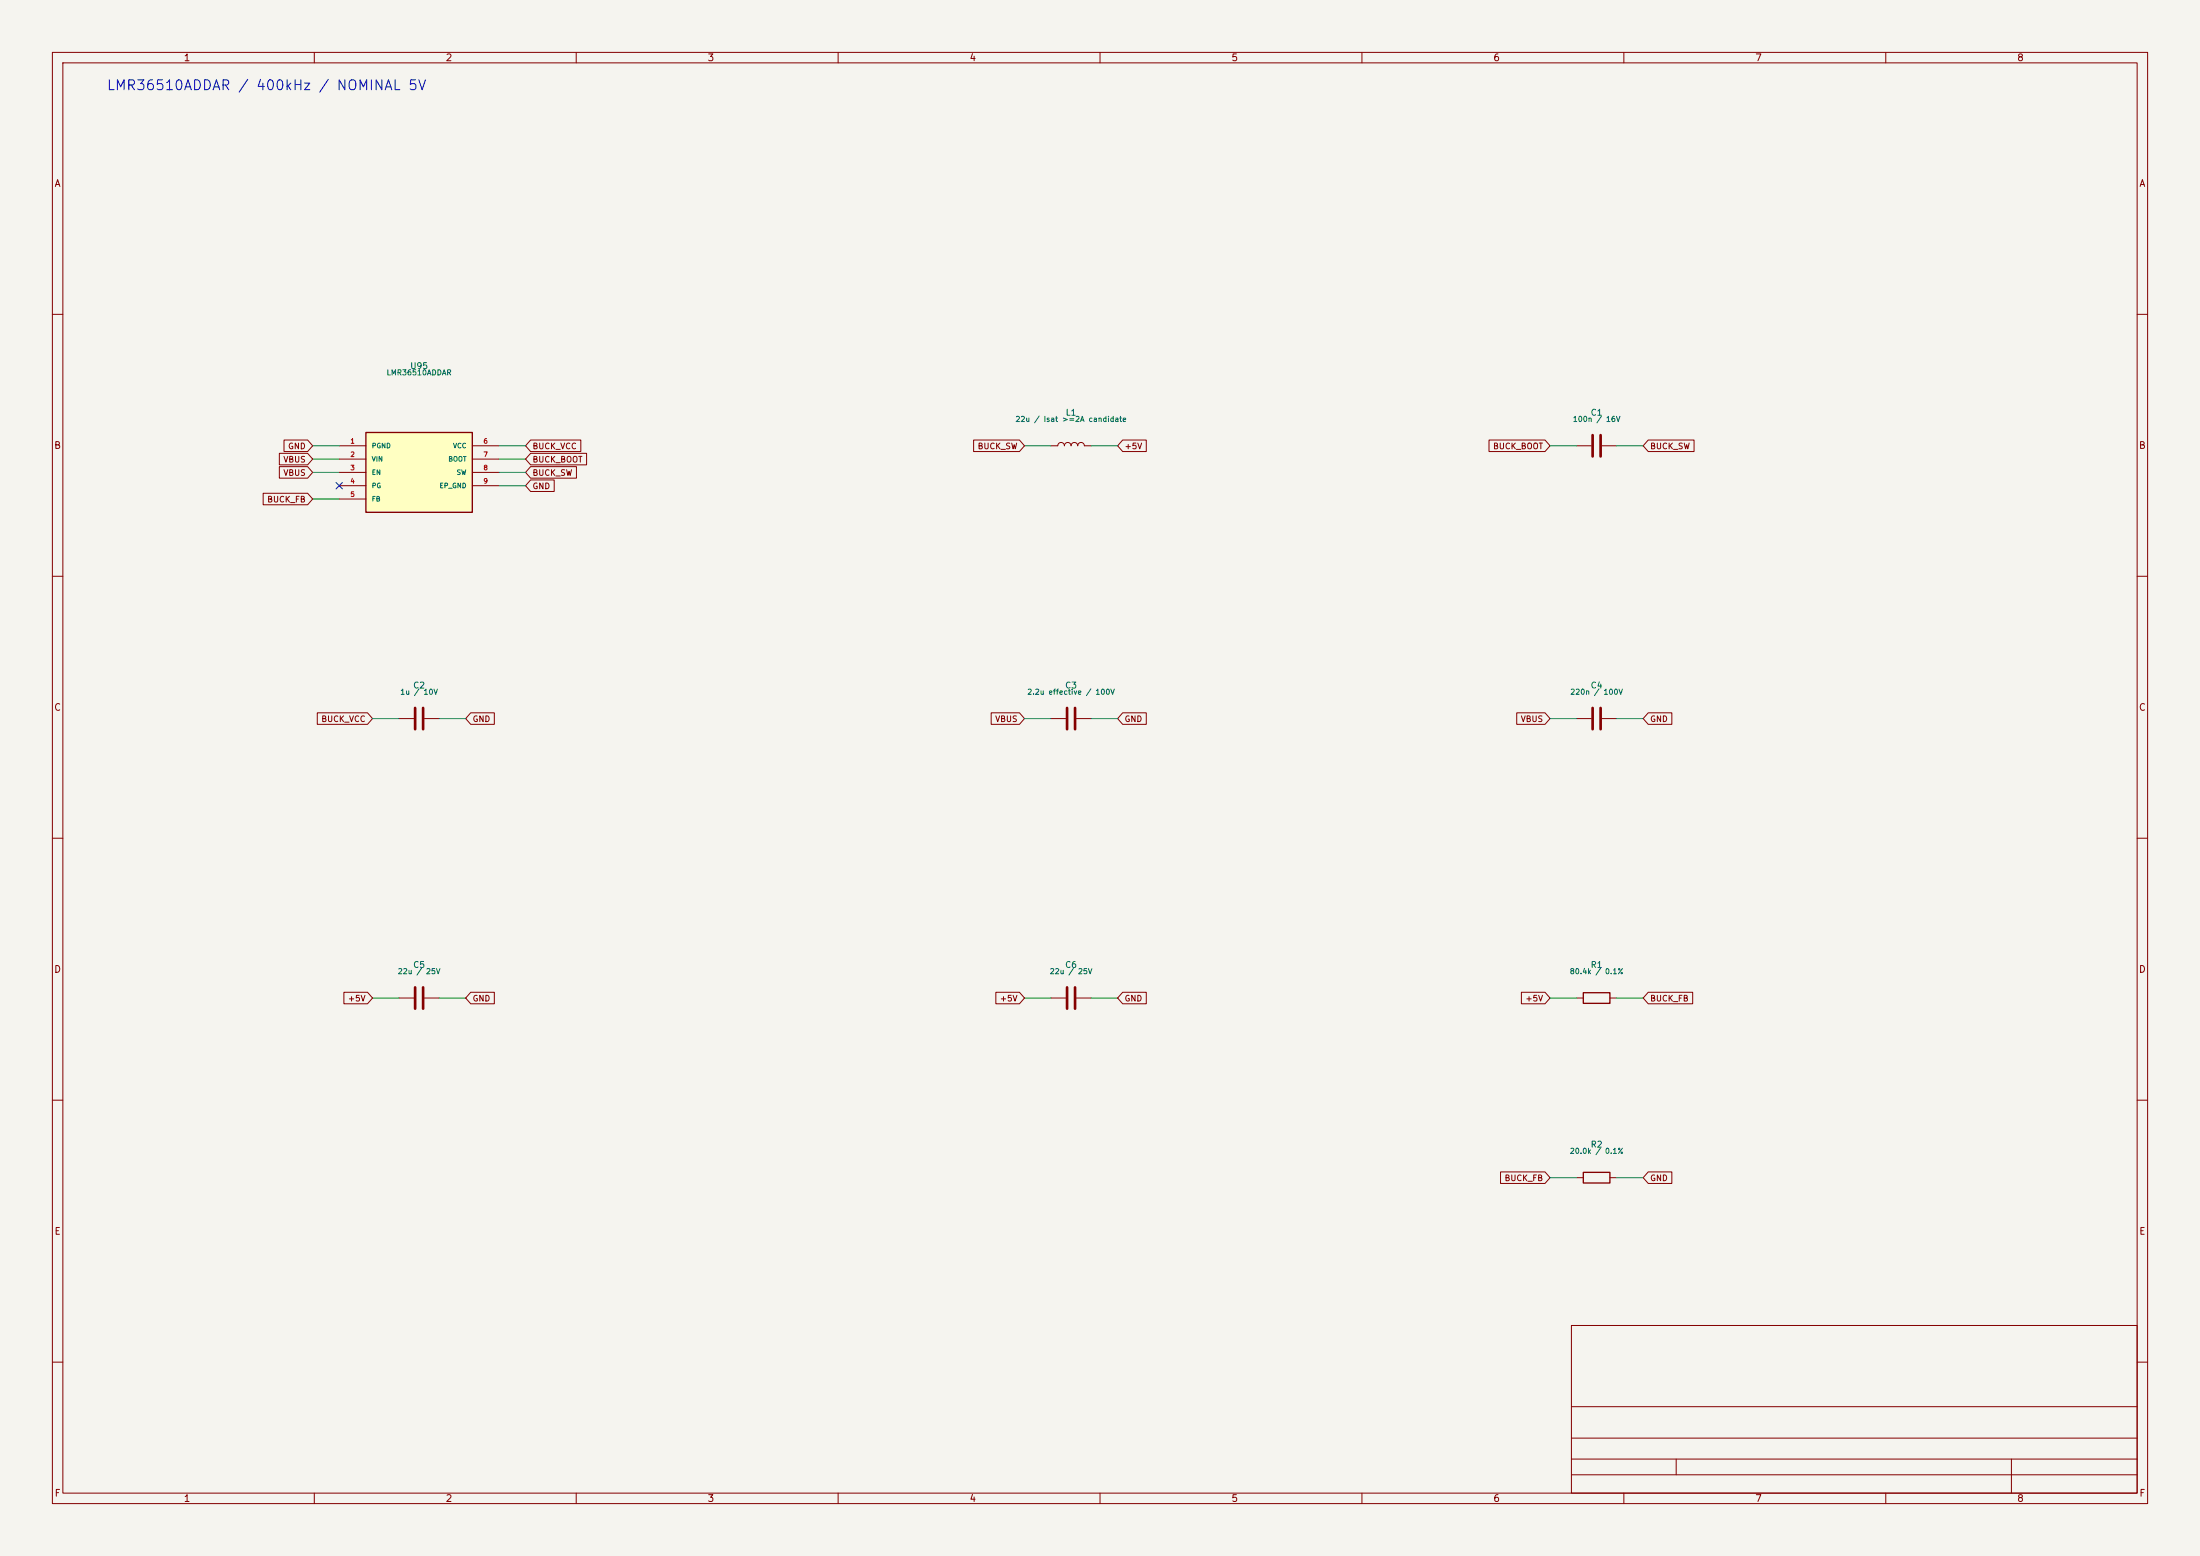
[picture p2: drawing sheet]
(kicad_sch
 (version 20260306)
 (generator "eeschema")
 (generator_version "10.0")
 (paper "A3")
 (title_block)
 (lib_symbols
  (symbol "Esc4in1:C"
   (pin_numbers (hide yes))
   (pin_names
    (offset 0.254)) (exclude_from_sim no) (in_bom yes) (on_board yes)
   (in_pos_files yes)
   (duplicate_pin_numbers_are_jumpers no)
   (property "Reference" "C" (at 0.635 2.54 0) (show_name no) (do_not_autoplace no) (effects (font (size 1.27 1.27)) (justify left)))
   (property "Value" "C" (at 0.635 -2.54 0) (show_name no) (do_not_autoplace no) (effects (font (size 1.27 1.27)) (justify left)))
   (property "Footprint" "" (at 0.9652 -3.81 0) (show_name no) (do_not_autoplace no) (hide yes) (effects (font (size 1.27 1.27))))
   (property "Datasheet" "" (at 0 0 0) (show_name no) (do_not_autoplace no) (hide yes) (effects (font (size 1.27 1.27))))
   (property "Description" "Unpolarized capacitor" (at 0 0 0) (show_name no) (do_not_autoplace no) (hide yes) (effects (font (size 1.27 1.27))))
   (symbol "C_0_1"
    (polyline (pts (xy -2.032 0.762) (xy 2.032 0.762)) (stroke (width 0.508) (type default)) (fill (type none)))
    (polyline (pts (xy -2.032 -0.762) (xy 2.032 -0.762)) (stroke (width 0.508) (type default)) (fill (type none))))
   (symbol "C_1_1"
    (pin passive line (at 0 3.81 270) (length 2.794) (name "" (effects (font (size 1.27 1.27)))) (number "1" (effects (font (size 1.27 1.27)))))
    (pin passive line (at 0 -3.81 90) (length 2.794) (name "" (effects (font (size 1.27 1.27)))) (number "2" (effects (font (size 1.27 1.27))))))
   (embedded_fonts no))
  (symbol "Esc4in1:L"
   (pin_numbers (hide yes))
   (pin_names
    (offset 1.016) (hide yes)) (exclude_from_sim no) (in_bom yes) (on_board yes)
   (in_pos_files yes)
   (duplicate_pin_numbers_are_jumpers no)
   (property "Reference" "L" (at -1.27 0 90) (show_name no) (do_not_autoplace no) (effects (font (size 1.27 1.27))))
   (property "Value" "L" (at 1.905 0 90) (show_name no) (do_not_autoplace no) (effects (font (size 1.27 1.27))))
   (property "Footprint" "" (at 0 0 0) (show_name no) (do_not_autoplace no) (hide yes) (effects (font (size 1.27 1.27))))
   (property "Datasheet" "" (at 0 0 0) (show_name no) (do_not_autoplace no) (hide yes) (effects (font (size 1.27 1.27))))
   (property "Description" "Inductor" (at 0 0 0) (show_name no) (do_not_autoplace no) (hide yes) (effects (font (size 1.27 1.27))))
   (symbol "L_0_1"
    (arc (start 0 2.54) (mid 0.6323 1.905) (end 0 1.27) (stroke (width 0) (type default)) (fill (type none)))
    (arc (start 0 1.27) (mid 0.6323 0.635) (end 0 0) (stroke (width 0) (type default)) (fill (type none)))
    (arc (start 0 0) (mid 0.6323 -0.635) (end 0 -1.27) (stroke (width 0) (type default)) (fill (type none)))
    (arc (start 0 -1.27) (mid 0.6323 -1.905) (end 0 -2.54) (stroke (width 0) (type default)) (fill (type none))))
   (symbol "L_1_1"
    (pin passive line (at 0 3.81 270) (length 1.27) (name "1" (effects (font (size 1.27 1.27)))) (number "1" (effects (font (size 1.27 1.27)))))
    (pin passive line (at 0 -3.81 90) (length 1.27) (name "2" (effects (font (size 1.27 1.27)))) (number "2" (effects (font (size 1.27 1.27))))))
   (embedded_fonts no))
  (symbol "Esc4in1:LMR36510A"
   (pin_names
    (offset 1.016)) (exclude_from_sim no) (in_bom yes) (on_board yes)
   (in_pos_files yes)
   (duplicate_pin_numbers_are_jumpers no)
   (property "Reference" "U" (at 0 38.1 0) (show_name no) (do_not_autoplace no) (effects (font (size 1 1))))
   (property "Value" "LMR36510A" (at 0 35.56 0) (show_name no) (do_not_autoplace no) (effects (font (size 1 1))))
   (property "Footprint" "" (at 0 0 0) (show_name no) (do_not_autoplace no) (hide yes) (effects (font (size 1 1))))
   (property "Datasheet" "" (at 0 0 0) (show_name no) (do_not_autoplace no) (hide yes) (effects (font (size 1.27 1.27))))
   (property "Description" "" (at 0 0 0) (show_name no) (do_not_autoplace no) (hide yes) (effects (font (size 1.27 1.27))))
   (symbol "LMR36510A_0_1"
    (rectangle (start -10.16 7.62) (end 10.16 -7.62) (stroke (width 0.254) (type default)) (fill (type background))))
   (symbol "LMR36510A_1_1"
    (pin power_in line (at -15.24 5.08 0) (length 5.08) (name "PGND" (effects (font (size 0.9 0.9)))) (number "1" (effects (font (size 0.9 0.9)))))
    (pin power_in line (at -15.24 2.54 0) (length 5.08) (name "VIN" (effects (font (size 0.9 0.9)))) (number "2" (effects (font (size 0.9 0.9)))))
    (pin input line (at -15.24 0 0) (length 5.08) (name "EN" (effects (font (size 0.9 0.9)))) (number "3" (effects (font (size 0.9 0.9)))))
    (pin open_collector line (at -15.24 -2.54 0) (length 5.08) (name "PG" (effects (font (size 0.9 0.9)))) (number "4" (effects (font (size 0.9 0.9)))))
    (pin input line (at -15.24 -5.08 0) (length 5.08) (name "FB" (effects (font (size 0.9 0.9)))) (number "5" (effects (font (size 0.9 0.9)))))
    (pin power_out line (at 15.24 5.08 180) (length 5.08) (name "VCC" (effects (font (size 0.9 0.9)))) (number "6" (effects (font (size 0.9 0.9)))))
    (pin passive line (at 15.24 2.54 180) (length 5.08) (name "BOOT" (effects (font (size 0.9 0.9)))) (number "7" (effects (font (size 0.9 0.9)))))
    (pin output line (at 15.24 0 180) (length 5.08) (name "SW" (effects (font (size 0.9 0.9)))) (number "8" (effects (font (size 0.9 0.9)))))
    (pin passive line (at 15.24 -2.54 180) (length 5.08) (name "EP_GND" (effects (font (size 0.9 0.9)))) (number "9" (effects (font (size 0.9 0.9))))))
   (embedded_fonts no))
  (symbol "Esc4in1:R"
   (pin_numbers (hide yes))
   (pin_names
    (offset 0)) (exclude_from_sim no) (in_bom yes) (on_board yes)
   (in_pos_files yes)
   (duplicate_pin_numbers_are_jumpers no)
   (property "Reference" "R" (at 2.032 0 90) (show_name no) (do_not_autoplace no) (effects (font (size 1.27 1.27))))
   (property "Value" "R" (at 0 0 90) (show_name no) (do_not_autoplace no) (effects (font (size 1.27 1.27))))
   (property "Footprint" "" (at -1.778 0 90) (show_name no) (do_not_autoplace no) (hide yes) (effects (font (size 1.27 1.27))))
   (property "Datasheet" "" (at 0 0 0) (show_name no) (do_not_autoplace no) (hide yes) (effects (font (size 1.27 1.27))))
   (property "Description" "Resistor" (at 0 0 0) (show_name no) (do_not_autoplace no) (hide yes) (effects (font (size 1.27 1.27))))
   (symbol "R_0_1"
    (rectangle (start -1.016 -2.54) (end 1.016 2.54) (stroke (width 0.254) (type default)) (fill (type none))))
   (symbol "R_1_1"
    (pin passive line (at 0 3.81 270) (length 1.27) (name "" (effects (font (size 1.27 1.27)))) (number "1" (effects (font (size 1.27 1.27)))))
    (pin passive line (at 0 -3.81 90) (length 1.27) (name "" (effects (font (size 1.27 1.27)))) (number "2" (effects (font (size 1.27 1.27))))))
   (embedded_fonts no)))
 (text "LMR36510ADDAR / 400kHz / NOMINAL 5V"
  (exclude_from_sim no)
  (at 20.32 16.51 0)
  (effects (font (size 1.9 1.9)) (justify left)))
 (no_connect
  (at 64.77 92.71))
 (wire
  (pts (xy 308.61 137.16) (xy 313.69 137.16))
  (stroke (width 0) (type default)))
 (wire
  (pts (xy 300.99 137.16) (xy 295.91 137.16))
  (stroke (width 0) (type default)))
 (wire
  (pts (xy 300.99 224.79) (xy 295.91 224.79))
  (stroke (width 0) (type default)))
 (wire
  (pts (xy 64.77 87.63) (xy 59.69 87.63))
  (stroke (width 0) (type default)))
 (wire
  (pts (xy 200.66 190.5) (xy 195.58 190.5))
  (stroke (width 0) (type default)))
 (wire
  (pts (xy 95.25 92.71) (xy 100.33 92.71))
  (stroke (width 0) (type default)))
 (wire
  (pts (xy 208.28 85.09) (xy 213.36 85.09))
  (stroke (width 0) (type default)))
 (wire
  (pts (xy 308.61 224.79) (xy 313.69 224.79))
  (stroke (width 0) (type default)))
 (wire
  (pts (xy 64.77 95.25) (xy 59.69 95.25))
  (stroke (width 0) (type default)))
 (wire
  (pts (xy 308.61 190.5) (xy 313.69 190.5))
  (stroke (width 0) (type default)))
 (wire
  (pts (xy 76.2 190.5) (xy 71.12 190.5))
  (stroke (width 0) (type default)))
 (wire
  (pts (xy 208.28 190.5) (xy 213.36 190.5))
  (stroke (width 0) (type default)))
 (wire
  (pts (xy 83.82 190.5) (xy 88.9 190.5))
  (stroke (width 0) (type default)))
 (wire
  (pts (xy 200.66 137.16) (xy 195.58 137.16))
  (stroke (width 0) (type default)))
 (wire
  (pts (xy 300.99 190.5) (xy 295.91 190.5))
  (stroke (width 0) (type default)))
 (wire
  (pts (xy 64.77 90.17) (xy 59.69 90.17))
  (stroke (width 0) (type default)))
 (wire
  (pts (xy 76.2 137.16) (xy 71.12 137.16))
  (stroke (width 0) (type default)))
 (wire
  (pts (xy 95.25 85.09) (xy 100.33 85.09))
  (stroke (width 0) (type default)))
 (wire
  (pts (xy 64.77 85.09) (xy 59.69 85.09))
  (stroke (width 0) (type default)))
 (wire
  (pts (xy 200.66 85.09) (xy 195.58 85.09))
  (stroke (width 0) (type default)))
 (wire
  (pts (xy 83.82 137.16) (xy 88.9 137.16))
  (stroke (width 0) (type default)))
 (wire
  (pts (xy 208.28 137.16) (xy 213.36 137.16))
  (stroke (width 0) (type default)))
 (wire
  (pts (xy 300.99 85.09) (xy 295.91 85.09))
  (stroke (width 0) (type default)))
 (wire
  (pts (xy 95.25 90.17) (xy 100.33 90.17))
  (stroke (width 0) (type default)))
 (wire
  (pts (xy 308.61 85.09) (xy 313.69 85.09))
  (stroke (width 0) (type default)))
 (wire
  (pts (xy 95.25 87.63) (xy 100.33 87.63))
  (stroke (width 0) (type default)))
 (global_label "BUCK_BOOT"
  (shape input)
  (at 100.33 87.63 0)
  (effects (font (size 1.1 1.1)) (justify left))
  (property "Intersheetrefs" "${INTERSHEET_REFS}" (at 100.33 87.63 0) (hide yes) (show_name no) (do_not_autoplace no) (effects (font (size 1 1)))))
 (global_label "BUCK_BOOT"
  (shape input)
  (at 295.91 85.09 180)
  (effects (font (size 1.1 1.1)) (justify right))
  (property "Intersheetrefs" "${INTERSHEET_REFS}" (at 295.91 85.09 0) (hide yes) (show_name no) (do_not_autoplace no) (effects (font (size 1 1)))))
 (global_label "BUCK_FB"
  (shape input)
  (at 59.69 95.25 180)
  (effects (font (size 1.1 1.1)) (justify right))
  (property "Intersheetrefs" "${INTERSHEET_REFS}" (at 59.69 95.25 0) (hide yes) (show_name no) (do_not_autoplace no) (effects (font (size 1 1)))))
 (global_label "GND"
  (shape input)
  (at 313.69 224.79 0)
  (effects (font (size 1.1 1.1)) (justify left))
  (property "Intersheetrefs" "${INTERSHEET_REFS}" (at 313.69 224.79 0) (hide yes) (show_name no) (do_not_autoplace no) (effects (font (size 1 1)))))
 (global_label "VBUS"
  (shape input)
  (at 59.69 87.63 180)
  (effects (font (size 1.1 1.1)) (justify right))
  (property "Intersheetrefs" "${INTERSHEET_REFS}" (at 59.69 87.63 0) (hide yes) (show_name no) (do_not_autoplace no) (effects (font (size 1 1)))))
 (global_label "GND"
  (shape input)
  (at 100.33 92.71 0)
  (effects (font (size 1.1 1.1)) (justify left))
  (property "Intersheetrefs" "${INTERSHEET_REFS}" (at 100.33 92.71 0) (hide yes) (show_name no) (do_not_autoplace no) (effects (font (size 1 1)))))
 (global_label "VBUS"
  (shape input)
  (at 195.58 137.16 180)
  (effects (font (size 1.1 1.1)) (justify right))
  (property "Intersheetrefs" "${INTERSHEET_REFS}" (at 195.58 137.16 0) (hide yes) (show_name no) (do_not_autoplace no) (effects (font (size 1 1)))))
 (global_label "GND"
  (shape input)
  (at 213.36 190.5 0)
  (effects (font (size 1.1 1.1)) (justify left))
  (property "Intersheetrefs" "${INTERSHEET_REFS}" (at 213.36 190.5 0) (hide yes) (show_name no) (do_not_autoplace no) (effects (font (size 1 1)))))
 (global_label "BUCK_FB"
  (shape input)
  (at 313.69 190.5 0)
  (effects (font (size 1.1 1.1)) (justify left))
  (property "Intersheetrefs" "${INTERSHEET_REFS}" (at 313.69 190.5 0) (hide yes) (show_name no) (do_not_autoplace no) (effects (font (size 1 1)))))
 (global_label "GND"
  (shape input)
  (at 313.69 137.16 0)
  (effects (font (size 1.1 1.1)) (justify left))
  (property "Intersheetrefs" "${INTERSHEET_REFS}" (at 313.69 137.16 0) (hide yes) (show_name no) (do_not_autoplace no) (effects (font (size 1 1)))))
 (global_label "BUCK_FB"
  (shape input)
  (at 295.91 224.79 180)
  (effects (font (size 1.1 1.1)) (justify right))
  (property "Intersheetrefs" "${INTERSHEET_REFS}" (at 295.91 224.79 0) (hide yes) (show_name no) (do_not_autoplace no) (effects (font (size 1 1)))))
 (global_label "GND"
  (shape input)
  (at 213.36 137.16 0)
  (effects (font (size 1.1 1.1)) (justify left))
  (property "Intersheetrefs" "${INTERSHEET_REFS}" (at 213.36 137.16 0) (hide yes) (show_name no) (do_not_autoplace no) (effects (font (size 1 1)))))
 (global_label "GND"
  (shape input)
  (at 88.9 190.5 0)
  (effects (font (size 1.1 1.1)) (justify left))
  (property "Intersheetrefs" "${INTERSHEET_REFS}" (at 88.9 190.5 0) (hide yes) (show_name no) (do_not_autoplace no) (effects (font (size 1 1)))))
 (global_label "+5V"
  (shape input)
  (at 295.91 190.5 180)
  (effects (font (size 1.1 1.1)) (justify right))
  (property "Intersheetrefs" "${INTERSHEET_REFS}" (at 295.91 190.5 0) (hide yes) (show_name no) (do_not_autoplace no) (effects (font (size 1 1)))))
 (global_label "BUCK_VCC"
  (shape input)
  (at 100.33 85.09 0)
  (effects (font (size 1.1 1.1)) (justify left))
  (property "Intersheetrefs" "${INTERSHEET_REFS}" (at 100.33 85.09 0) (hide yes) (show_name no) (do_not_autoplace no) (effects (font (size 1 1)))))
 (global_label "+5V"
  (shape input)
  (at 195.58 190.5 180)
  (effects (font (size 1.1 1.1)) (justify right))
  (property "Intersheetrefs" "${INTERSHEET_REFS}" (at 195.58 190.5 0) (hide yes) (show_name no) (do_not_autoplace no) (effects (font (size 1 1)))))
 (global_label "GND"
  (shape input)
  (at 59.69 85.09 180)
  (effects (font (size 1.1 1.1)) (justify right))
  (property "Intersheetrefs" "${INTERSHEET_REFS}" (at 59.69 85.09 0) (hide yes) (show_name no) (do_not_autoplace no) (effects (font (size 1 1)))))
 (global_label "VBUS"
  (shape input)
  (at 59.69 90.17 180)
  (effects (font (size 1.1 1.1)) (justify right))
  (property "Intersheetrefs" "${INTERSHEET_REFS}" (at 59.69 90.17 0) (hide yes) (show_name no) (do_not_autoplace no) (effects (font (size 1 1)))))
 (global_label "VBUS"
  (shape input)
  (at 295.91 137.16 180)
  (effects (font (size 1.1 1.1)) (justify right))
  (property "Intersheetrefs" "${INTERSHEET_REFS}" (at 295.91 137.16 0) (hide yes) (show_name no) (do_not_autoplace no) (effects (font (size 1 1)))))
 (global_label "+5V"
  (shape input)
  (at 213.36 85.09 0)
  (effects (font (size 1.1 1.1)) (justify left))
  (property "Intersheetrefs" "${INTERSHEET_REFS}" (at 213.36 85.09 0) (hide yes) (show_name no) (do_not_autoplace no) (effects (font (size 1 1)))))
 (global_label "GND"
  (shape input)
  (at 88.9 137.16 0)
  (effects (font (size 1.1 1.1)) (justify left))
  (property "Intersheetrefs" "${INTERSHEET_REFS}" (at 88.9 137.16 0) (hide yes) (show_name no) (do_not_autoplace no) (effects (font (size 1 1)))))
 (global_label "BUCK_SW"
  (shape input)
  (at 100.33 90.17 0)
  (effects (font (size 1.1 1.1)) (justify left))
  (property "Intersheetrefs" "${INTERSHEET_REFS}" (at 100.33 90.17 0) (hide yes) (show_name no) (do_not_autoplace no) (effects (font (size 1 1)))))
 (global_label "BUCK_SW"
  (shape input)
  (at 195.58 85.09 180)
  (effects (font (size 1.1 1.1)) (justify right))
  (property "Intersheetrefs" "${INTERSHEET_REFS}" (at 195.58 85.09 0) (hide yes) (show_name no) (do_not_autoplace no) (effects (font (size 1 1)))))
 (global_label "+5V"
  (shape input)
  (at 71.12 190.5 180)
  (effects (font (size 1.1 1.1)) (justify right))
  (property "Intersheetrefs" "${INTERSHEET_REFS}" (at 71.12 190.5 0) (hide yes) (show_name no) (do_not_autoplace no) (effects (font (size 1 1)))))
 (global_label "BUCK_VCC"
  (shape input)
  (at 71.12 137.16 180)
  (effects (font (size 1.1 1.1)) (justify right))
  (property "Intersheetrefs" "${INTERSHEET_REFS}" (at 71.12 137.16 0) (hide yes) (show_name no) (do_not_autoplace no) (effects (font (size 1 1)))))
 (global_label "BUCK_SW"
  (shape input)
  (at 313.69 85.09 0)
  (effects (font (size 1.1 1.1)) (justify left))
  (property "Intersheetrefs" "${INTERSHEET_REFS}" (at 313.69 85.09 0) (hide yes) (show_name no) (do_not_autoplace no) (effects (font (size 1 1)))))
 (symbol
  (lib_id "Esc4in1:LMR36510A")
  (at 80.01 90.17 0)
  (unit 1)
  (body_style 1)
  (exclude_from_sim no)
  (in_bom yes)
  (on_board yes)
  (in_pos_files yes)
  (dnp no)
  (property "Reference" "U95" (at 80.01 69.85 0) (show_name no) (do_not_autoplace no) (effects (font (size 1.15 1.15))))
  (property "Value" "LMR36510ADDAR" (at 80.01 71.12 0) (show_name no) (do_not_autoplace no) (effects (font (size 1 1))))
  (property "Footprint" "" (at 80.01 90.17 0) (hide yes) (show_name no) (do_not_autoplace no) (effects (font (size 1 1))))
  (property "Datasheet" "" (at 80.01 90.17 0) (hide yes) (show_name no) (do_not_autoplace no) (effects (font (size 1 1))))
  (property "Description" "" (at 80.01 90.17 0) (show_name no) (do_not_autoplace no) (effects (font (size 1.27 1.27))))
  (property "MPN" "" (at 80.01 90.17 0) (hide yes) (show_name no) (do_not_autoplace no) (effects (font (size 1 1))))
  (property "Design_Note" "" (at 80.01 90.17 0) (hide yes) (show_name no) (do_not_autoplace no) (effects (font (size 1 1))))
  (pin "1")
  (pin "2")
  (pin "3")
  (pin "4")
  (pin "5")
  (pin "6")
  (pin "7")
  (pin "8")
  (pin "9"))
 (symbol
  (lib_id "Esc4in1:C")
  (at 304.8 137.16 90)
  (unit 1)
  (body_style 1)
  (exclude_from_sim no)
  (in_bom yes)
  (on_board yes)
  (in_pos_files yes)
  (dnp no)
  (property "Reference" "C4" (at 304.8 130.81 90) (show_name no) (do_not_autoplace no) (effects (font (size 1.15 1.15))))
  (property "Value" "220n / 100V" (at 304.8 132.08 90) (show_name no) (do_not_autoplace no) (effects (font (size 1 1))))
  (property "Footprint" "Capacitor_SMD:C_0603_1608Metric" (at 304.8 137.16 0) (hide yes) (show_name no) (do_not_autoplace no) (effects (font (size 1 1))))
  (property "Datasheet" "" (at 304.8 137.16 0) (hide yes) (show_name no) (do_not_autoplace no) (effects (font (size 1 1))))
  (property "Description" "" (at 304.8 137.16 0) (show_name no) (do_not_autoplace no) (effects (font (size 1.27 1.27))))
  (property "MPN" "" (at 304.8 137.16 0) (hide yes) (show_name no) (do_not_autoplace no) (effects (font (size 1 1))))
  (property "Design_Note" "" (at 304.8 137.16 0) (hide yes) (show_name no) (do_not_autoplace no) (effects (font (size 1 1))))
  (pin "1")
  (pin "2"))
 (symbol
  (lib_id "Esc4in1:L")
  (at 204.47 85.09 90)
  (unit 1)
  (body_style 1)
  (exclude_from_sim no)
  (in_bom yes)
  (on_board yes)
  (in_pos_files yes)
  (dnp no)
  (property "Reference" "L1" (at 204.47 78.74 90) (show_name no) (do_not_autoplace no) (effects (font (size 1.15 1.15))))
  (property "Value" "22u / Isat >=2A candidate" (at 204.47 80.01 90) (show_name no) (do_not_autoplace no) (effects (font (size 1 1))))
  (property "Footprint" "" (at 204.47 85.09 0) (hide yes) (show_name no) (do_not_autoplace no) (effects (font (size 1 1))))
  (property "Datasheet" "" (at 204.47 85.09 0) (hide yes) (show_name no) (do_not_autoplace no) (effects (font (size 1 1))))
  (property "Description" "" (at 204.47 85.09 0) (show_name no) (do_not_autoplace no) (effects (font (size 1.27 1.27))))
  (property "MPN" "" (at 204.47 85.09 0) (hide yes) (show_name no) (do_not_autoplace no) (effects (font (size 1 1))))
  (property "Design_Note" "" (at 204.47 85.09 0) (hide yes) (show_name no) (do_not_autoplace no) (effects (font (size 1 1))))
  (pin "1")
  (pin "2"))
 (symbol
  (lib_id "Esc4in1:C")
  (at 80.01 137.16 90)
  (unit 1)
  (body_style 1)
  (exclude_from_sim no)
  (in_bom yes)
  (on_board yes)
  (in_pos_files yes)
  (dnp no)
  (property "Reference" "C2" (at 80.01 130.81 90) (show_name no) (do_not_autoplace no) (effects (font (size 1.15 1.15))))
  (property "Value" "1u / 10V" (at 80.01 132.08 90) (show_name no) (do_not_autoplace no) (effects (font (size 1 1))))
  (property "Footprint" "Capacitor_SMD:C_0603_1608Metric" (at 80.01 137.16 0) (hide yes) (show_name no) (do_not_autoplace no) (effects (font (size 1 1))))
  (property "Datasheet" "" (at 80.01 137.16 0) (hide yes) (show_name no) (do_not_autoplace no) (effects (font (size 1 1))))
  (property "Description" "" (at 80.01 137.16 0) (show_name no) (do_not_autoplace no) (effects (font (size 1.27 1.27))))
  (property "MPN" "" (at 80.01 137.16 0) (hide yes) (show_name no) (do_not_autoplace no) (effects (font (size 1 1))))
  (property "Design_Note" "" (at 80.01 137.16 0) (hide yes) (show_name no) (do_not_autoplace no) (effects (font (size 1 1))))
  (pin "1")
  (pin "2"))
 (symbol
  (lib_id "Esc4in1:C")
  (at 204.47 137.16 90)
  (unit 1)
  (body_style 1)
  (exclude_from_sim no)
  (in_bom yes)
  (on_board yes)
  (in_pos_files yes)
  (dnp no)
  (property "Reference" "C3" (at 204.47 130.81 90) (show_name no) (do_not_autoplace no) (effects (font (size 1.15 1.15))))
  (property "Value" "2.2u effective / 100V" (at 204.47 132.08 90) (show_name no) (do_not_autoplace no) (effects (font (size 1 1))))
  (property "Footprint" "Capacitor_SMD:C_1210_3225Metric" (at 204.47 137.16 0) (hide yes) (show_name no) (do_not_autoplace no) (effects (font (size 1 1))))
  (property "Datasheet" "" (at 204.47 137.16 0) (hide yes) (show_name no) (do_not_autoplace no) (effects (font (size 1 1))))
  (property "Description" "" (at 204.47 137.16 0) (show_name no) (do_not_autoplace no) (effects (font (size 1.27 1.27))))
  (property "MPN" "" (at 204.47 137.16 0) (hide yes) (show_name no) (do_not_autoplace no) (effects (font (size 1 1))))
  (property "Design_Note" "" (at 204.47 137.16 0) (hide yes) (show_name no) (do_not_autoplace no) (effects (font (size 1 1))))
  (pin "1")
  (pin "2"))
 (symbol
  (lib_id "Esc4in1:C")
  (at 204.47 190.5 90)
  (unit 1)
  (body_style 1)
  (exclude_from_sim no)
  (in_bom yes)
  (on_board yes)
  (in_pos_files yes)
  (dnp no)
  (property "Reference" "C6" (at 204.47 184.15 90) (show_name no) (do_not_autoplace no) (effects (font (size 1.15 1.15))))
  (property "Value" "22u / 25V" (at 204.47 185.42 90) (show_name no) (do_not_autoplace no) (effects (font (size 1 1))))
  (property "Footprint" "Capacitor_SMD:C_1210_3225Metric" (at 204.47 190.5 0) (hide yes) (show_name no) (do_not_autoplace no) (effects (font (size 1 1))))
  (property "Datasheet" "" (at 204.47 190.5 0) (hide yes) (show_name no) (do_not_autoplace no) (effects (font (size 1 1))))
  (property "Description" "" (at 204.47 190.5 0) (show_name no) (do_not_autoplace no) (effects (font (size 1.27 1.27))))
  (property "MPN" "" (at 204.47 190.5 0) (hide yes) (show_name no) (do_not_autoplace no) (effects (font (size 1 1))))
  (property "Design_Note" "" (at 204.47 190.5 0) (hide yes) (show_name no) (do_not_autoplace no) (effects (font (size 1 1))))
  (pin "1")
  (pin "2"))
 (symbol
  (lib_id "Esc4in1:C")
  (at 80.01 190.5 90)
  (unit 1)
  (body_style 1)
  (exclude_from_sim no)
  (in_bom yes)
  (on_board yes)
  (in_pos_files yes)
  (dnp no)
  (property "Reference" "C5" (at 80.01 184.15 90) (show_name no) (do_not_autoplace no) (effects (font (size 1.15 1.15))))
  (property "Value" "22u / 25V" (at 80.01 185.42 90) (show_name no) (do_not_autoplace no) (effects (font (size 1 1))))
  (property "Footprint" "Capacitor_SMD:C_1210_3225Metric" (at 80.01 190.5 0) (hide yes) (show_name no) (do_not_autoplace no) (effects (font (size 1 1))))
  (property "Datasheet" "" (at 80.01 190.5 0) (hide yes) (show_name no) (do_not_autoplace no) (effects (font (size 1 1))))
  (property "Description" "" (at 80.01 190.5 0) (show_name no) (do_not_autoplace no) (effects (font (size 1.27 1.27))))
  (property "MPN" "" (at 80.01 190.5 0) (hide yes) (show_name no) (do_not_autoplace no) (effects (font (size 1 1))))
  (property "Design_Note" "" (at 80.01 190.5 0) (hide yes) (show_name no) (do_not_autoplace no) (effects (font (size 1 1))))
  (pin "1")
  (pin "2"))
 (symbol
  (lib_id "Esc4in1:C")
  (at 304.8 85.09 90)
  (unit 1)
  (body_style 1)
  (exclude_from_sim no)
  (in_bom yes)
  (on_board yes)
  (in_pos_files yes)
  (dnp no)
  (property "Reference" "C1" (at 304.8 78.74 90) (show_name no) (do_not_autoplace no) (effects (font (size 1.15 1.15))))
  (property "Value" "100n / 16V" (at 304.8 80.01 90) (show_name no) (do_not_autoplace no) (effects (font (size 1 1))))
  (property "Footprint" "Capacitor_SMD:C_0603_1608Metric" (at 304.8 85.09 0) (hide yes) (show_name no) (do_not_autoplace no) (effects (font (size 1 1))))
  (property "Datasheet" "" (at 304.8 85.09 0) (hide yes) (show_name no) (do_not_autoplace no) (effects (font (size 1 1))))
  (property "Description" "" (at 304.8 85.09 0) (show_name no) (do_not_autoplace no) (effects (font (size 1.27 1.27))))
  (property "MPN" "" (at 304.8 85.09 0) (hide yes) (show_name no) (do_not_autoplace no) (effects (font (size 1 1))))
  (property "Design_Note" "" (at 304.8 85.09 0) (hide yes) (show_name no) (do_not_autoplace no) (effects (font (size 1 1))))
  (pin "1")
  (pin "2"))
 (symbol
  (lib_id "Esc4in1:R")
  (at 304.8 224.79 90)
  (unit 1)
  (body_style 1)
  (exclude_from_sim no)
  (in_bom yes)
  (on_board yes)
  (in_pos_files yes)
  (dnp no)
  (property "Reference" "R2" (at 304.8 218.44 90) (show_name no) (do_not_autoplace no) (effects (font (size 1.15 1.15))))
  (property "Value" "20.0k / 0.1%" (at 304.8 219.71 90) (show_name no) (do_not_autoplace no) (effects (font (size 1 1))))
  (property "Footprint" "Resistor_SMD:R_0603_1608Metric" (at 304.8 224.79 0) (hide yes) (show_name no) (do_not_autoplace no) (effects (font (size 1 1))))
  (property "Datasheet" "" (at 304.8 224.79 0) (hide yes) (show_name no) (do_not_autoplace no) (effects (font (size 1 1))))
  (property "Description" "" (at 304.8 224.79 0) (show_name no) (do_not_autoplace no) (effects (font (size 1.27 1.27))))
  (property "MPN" "" (at 304.8 224.79 0) (hide yes) (show_name no) (do_not_autoplace no) (effects (font (size 1 1))))
  (property "Design_Note" "" (at 304.8 224.79 0) (hide yes) (show_name no) (do_not_autoplace no) (effects (font (size 1 1))))
  (pin "1")
  (pin "2"))
 (symbol
  (lib_id "Esc4in1:R")
  (at 304.8 190.5 90)
  (unit 1)
  (body_style 1)
  (exclude_from_sim no)
  (in_bom yes)
  (on_board yes)
  (in_pos_files yes)
  (dnp no)
  (property "Reference" "R1" (at 304.8 184.15 90) (show_name no) (do_not_autoplace no) (effects (font (size 1.15 1.15))))
  (property "Value" "80.4k / 0.1%" (at 304.8 185.42 90) (show_name no) (do_not_autoplace no) (effects (font (size 1 1))))
  (property "Footprint" "Resistor_SMD:R_0603_1608Metric" (at 304.8 190.5 0) (hide yes) (show_name no) (do_not_autoplace no) (effects (font (size 1 1))))
  (property "Datasheet" "" (at 304.8 190.5 0) (hide yes) (show_name no) (do_not_autoplace no) (effects (font (size 1 1))))
  (property "Description" "" (at 304.8 190.5 0) (show_name no) (do_not_autoplace no) (effects (font (size 1.27 1.27))))
  (property "MPN" "" (at 304.8 190.5 0) (hide yes) (show_name no) (do_not_autoplace no) (effects (font (size 1 1))))
  (property "Design_Note" "" (at 304.8 190.5 0) (hide yes) (show_name no) (do_not_autoplace no) (effects (font (size 1 1))))
  (pin "1")
  (pin "2")))
